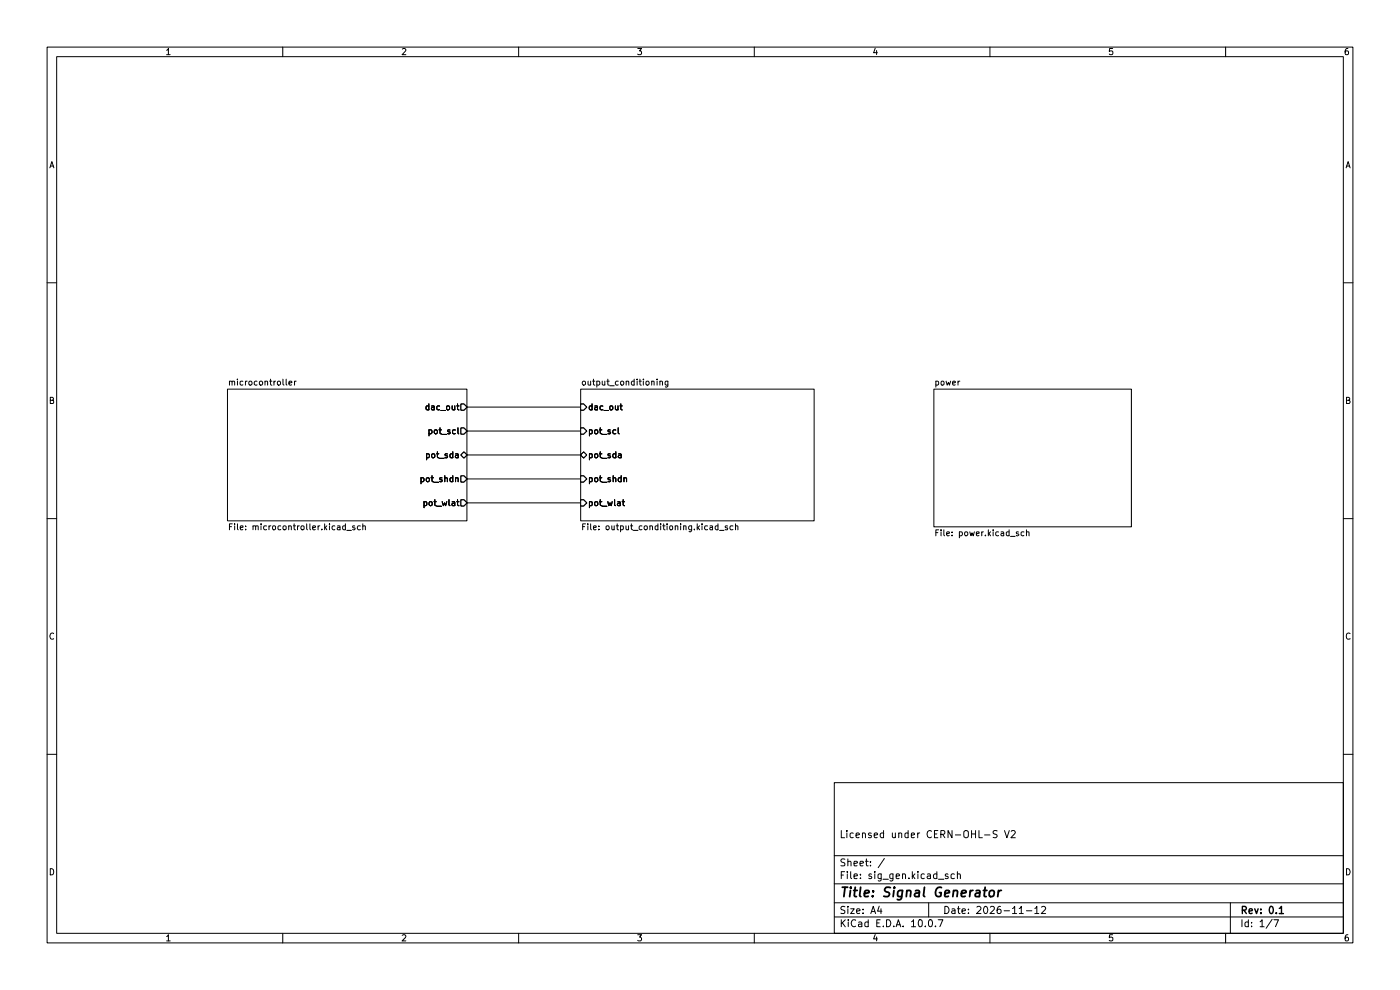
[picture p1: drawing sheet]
(kicad_sch
 (version 20260306)
 (generator "eeschema")
 (generator_version "10.0")
 (paper "A4")
 (title_block
  (title "Signal Generator")
  (date "2026-11-12")
  (rev "0.1"))
 (lib_symbols)
 (wire
  (pts (xy 99.06 96.52) (xy 123.19 96.52))
  (stroke (width 0) (type default)))
 (wire
  (pts (xy 99.06 106.68) (xy 123.19 106.68))
  (stroke (width 0) (type default)))
 (wire
  (pts (xy 99.06 101.6) (xy 123.19 101.6))
  (stroke (width 0) (type default)))
 (wire
  (pts (xy 99.06 91.44) (xy 123.19 91.44))
  (stroke (width 0) (type default)))
 (wire
  (pts (xy 99.06 86.36) (xy 123.19 86.36))
  (stroke (width 0) (type default)))
 (sheet
  (at 198.12 82.55)
  (size 41.91 29.21)
  (exclude_from_sim no)
  (in_bom yes)
  (on_board yes)
  (dnp no)
  (fields_autoplaced yes)
  (stroke (width 0.1524) (type solid))
  (fill (color 0 0 0 0))
  (property "Sheetname" "power" (at 198.12 81.8384 0) (show_name no) (do_not_autoplace no) (effects (font (size 1.27 1.27)) (justify left bottom)))
  (property "Sheetfile" "power.kicad_sch" (at 198.12 112.3446 0) (show_name no) (do_not_autoplace no) (effects (font (size 1.27 1.27)) (justify left top))))
 (sheet
  (at 123.19 82.55)
  (size 49.53 27.94)
  (exclude_from_sim no)
  (in_bom yes)
  (on_board yes)
  (dnp no)
  (fields_autoplaced yes)
  (stroke (width 0.1524) (type solid))
  (fill (color 0 0 0 0))
  (property "Sheetname" "output_conditioning" (at 123.19 81.8384 0) (show_name no) (do_not_autoplace no) (effects (font (size 1.27 1.27)) (justify left bottom)))
  (property "Sheetfile" "output_conditioning.kicad_sch" (at 123.19 111.0746 0) (show_name no) (do_not_autoplace no) (effects (font (size 1.27 1.27)) (justify left top)))
  (pin "dac_out" input (at 123.19 86.36 180) (effects (font (size 1.27 1.27)) (justify left)))
  (pin "pot_scl" input (at 123.19 91.44 180) (effects (font (size 1.27 1.27)) (justify left)))
  (pin "pot_sda" bidirectional (at 123.19 96.52 180) (effects (font (size 1.27 1.27)) (justify left)))
  (pin "pot_shdn" input (at 123.19 101.6 180) (effects (font (size 1.27 1.27)) (justify left)))
  (pin "pot_wlat" input (at 123.19 106.68 180) (effects (font (size 1.27 1.27)) (justify left))))
 (sheet
  (at 48.26 82.55)
  (size 50.8 27.94)
  (exclude_from_sim no)
  (in_bom yes)
  (on_board yes)
  (dnp no)
  (fields_autoplaced yes)
  (stroke (width 0.1524) (type solid))
  (fill (color 0 0 0 0))
  (property "Sheetname" "microcontroller" (at 48.26 81.8384 0) (show_name no) (do_not_autoplace no) (effects (font (size 1.27 1.27)) (justify left bottom)))
  (property "Sheetfile" "microcontroller.kicad_sch" (at 48.26 111.0746 0) (show_name no) (do_not_autoplace no) (effects (font (size 1.27 1.27)) (justify left top)))
  (pin "dac_out" output (at 99.06 86.36 0) (effects (font (size 1.27 1.27)) (justify right)))
  (pin "pot_scl" output (at 99.06 91.44 0) (effects (font (size 1.27 1.27)) (justify right)))
  (pin "pot_sda" bidirectional (at 99.06 96.52 0) (effects (font (size 1.27 1.27)) (justify right)))
  (pin "pot_shdn" output (at 99.06 101.6 0) (effects (font (size 1.27 1.27)) (justify right)))
  (pin "pot_wlat" output (at 99.06 106.68 0) (effects (font (size 1.27 1.27)) (justify right))))
 (sheet_instances
  (path ""
   (page "1")))
 (embedded_fonts no))
